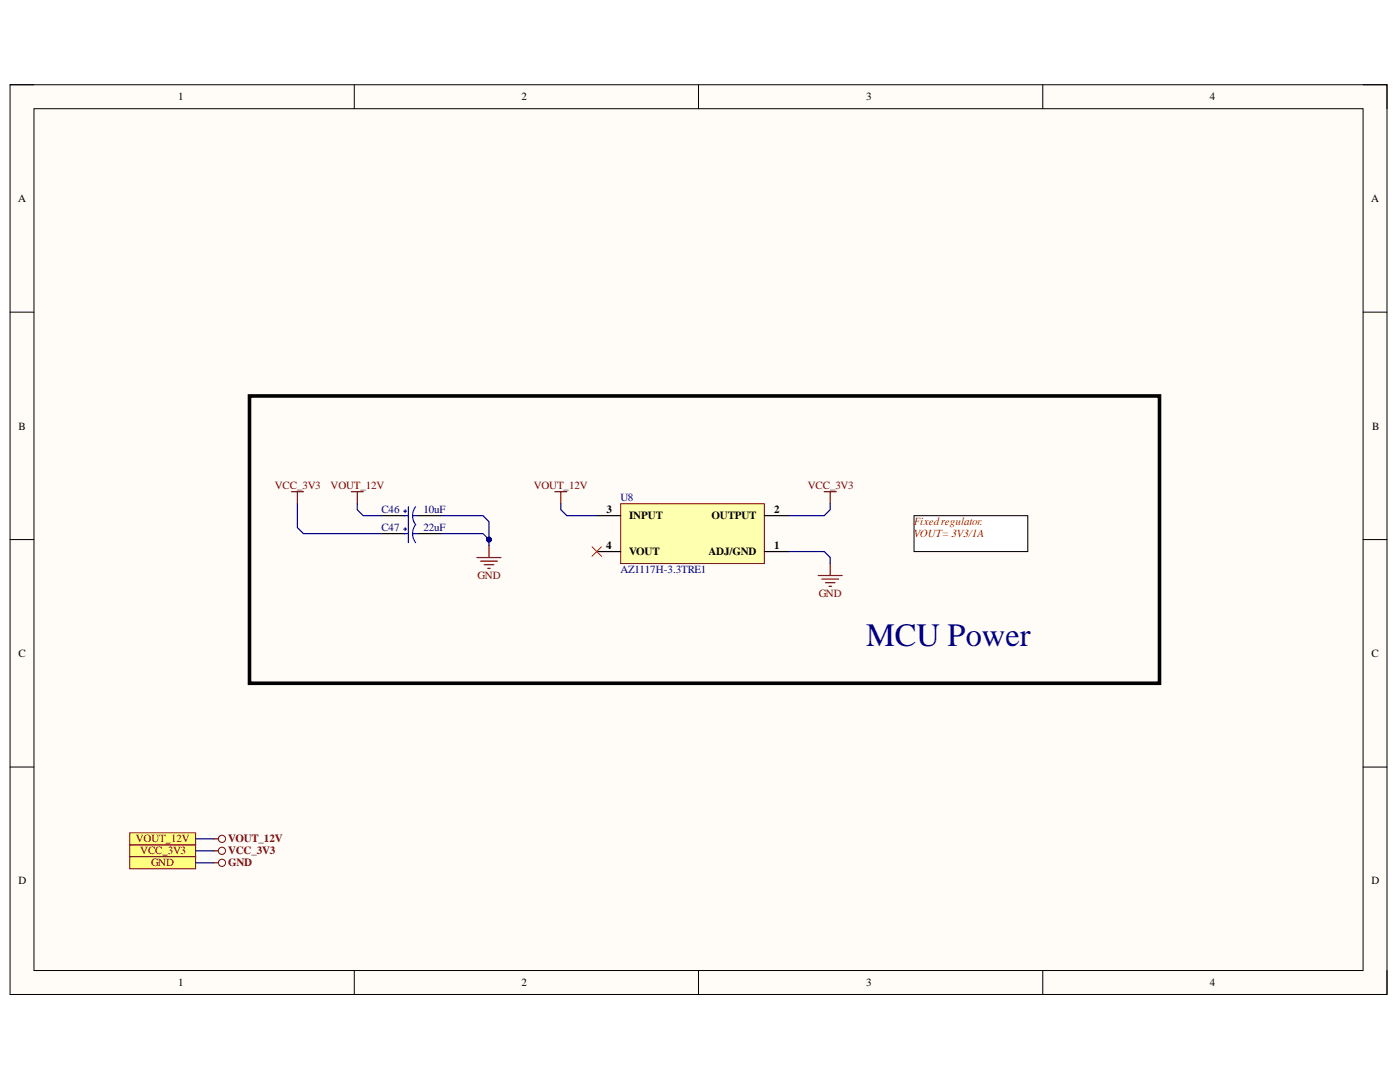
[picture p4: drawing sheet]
<svg xmlns="http://www.w3.org/2000/svg" width="279mm" height="216mm" viewBox="0 0 279 216" stroke-linecap="round" stroke-linejoin="round" font-family="sans-serif">
<path d="M2 16.9h274.8v181.5h-274.8z" fill-rule="evenodd" fill="#fffcf8"/>
<path d="M2 16.9h274.8v181.5h-274.8z" fill="none" stroke="#000" stroke-width=".2"/>
<path d="M6.8 21.7h265.2v172h-265.2z" fill-rule="evenodd" fill="#fffcf8"/>
<g fill="none" stroke="#000" stroke-width=".2">
<path d="M2 16.9h4.8M70.7 16.9v4.8M139.4 16.9v4.8M208.1 16.9v4.8M272 16.9h4.8v4.8M6.8 21.7h265.2v172h-265.2zM2 62.3h4.8M272 62.3h4.8M2 107.7h4.8M272 107.7h4.8M2 153.1h4.8M272 153.1h4.8"/>
<path d="M70.7 193.7v4.7M139.4 193.7v4.7M208.1 193.7v4.7M276.8 193.7v4.7"/>
</g>
<path d="M49.8 79h181.6v57.3h-181.6z" fill="none" stroke="#000" stroke-width=".72"/>
<path d="M123.9 100.5h28.6v12h-28.6z" fill-rule="evenodd" fill="#ffffb0"/>
<path d="M123.9 100.5h28.6v12h-28.6z" fill="none" stroke="#800000" stroke-width=".2"/>
<path d="M76.1 102.9h4.8M76.1 106.5h4.8M83.2 102.9h4.8M83.2 106.5h4.8M119.1 110.1h4.8M119.1 102.9h4.8M152.5 110.1h4.8M152.5 102.9h4.8" fill="none" stroke="#000" stroke-width=".24"/>
<g fill="none" stroke="#800000" stroke-width=".24">
<path d="M58.2 98.1h2.3M59.4 98.1v2.4M70.1 98.1h2.4M71.3 98.1v2.4M110.7 98.1h2.4M111.9 98.1v2.4M164.5 98.1h2.4M165.7 98.1v2.4M95.2 111.3h4.8M95.9 112h3.4M96.6 112.7h1.9M97.3 113.4h.5"/>
<path d="M97.6 108.9v2.4M163.3 114.8h4.8M164 115.6h3.4M164.7 116.3h1.9M165.4 117h.5M165.7 112.5v2.3"/>
</g>
<path d="M118.1 109.1l1.9 1.9M120 109.1l-1.9 1.9" fill="none" stroke="#f00" stroke-width=".2"/>
<path d="M80.6 105.6h.6M80.6 102h.6M80.6 106.5h.9M80.6 102.9h.9M80.9 101.7v.6M80.9 105.3v.6M81.5 101.1v7.2M82.3 106.5h.9M82.3 102.9h.9M82.9 101.1a2.97 2.97 0 0 0 0 3.6 2.98 2.98 0 0 0 0 3.6" fill="none" stroke="#00f" stroke-width=".24"/>
<path d="M182.4 102.9h22.7v7.2h-22.7z" fill-rule="evenodd" fill="#fff"/>
<path d="M182.4 102.9h22.7v7.2h-22.7z" fill="none" stroke="#000" stroke-width=".2"/>
<path d="M25.9 168.6h13.1v2.4h-13.1z" fill-rule="evenodd" fill="#ffff80"/>
<g fill="none" stroke="#800000" stroke-width=".2">
<path d="M25.9 168.6h13.1v2.4h-13.1z"/>
<circle cx="44.3" cy="169.8" r=".72"/>
</g>
<path d="M42.6 169.8h1" fill="none" stroke="#800000" stroke-width=".24"/>
<path d="M25.9 171h13.1v2.4h-13.1z" fill-rule="evenodd" fill="#ffff80"/>
<g fill="none" stroke="#800000" stroke-width=".2">
<path d="M25.9 171h13.1v2.4h-13.1z"/>
<circle cx="44.3" cy="172.2" r=".72"/>
</g>
<path d="M42.6 172.2h1" fill="none" stroke="#800000" stroke-width=".24"/>
<path d="M25.9 166.2h13.1v2.4h-13.1z" fill-rule="evenodd" fill="#ffff80"/>
<g fill="none" stroke="#800000" stroke-width=".2">
<path d="M25.9 166.2h13.1v2.4h-13.1z"/>
<circle cx="44.3" cy="167.4" r=".72"/>
</g>
<path d="M42.6 167.4h1" fill="none" stroke="#800000" stroke-width=".24"/>
<path d="M59.4 100.5v4.8l1.1 1.2h15.6M71.3 100.5v1.2l1.2 1.2h3.6M88 106.5h8.4l1.2 1.2v1.2M165.7 100.5v1.2l-1.2 1.2h-7.2M39 172.2h3.6M39 169.8h3.6M39 167.4h3.6" fill="none" stroke="#000080" stroke-width=".24"/>
<circle cx="97.6" cy="107.7" r=".48" fill="#000080"/>
<circle cx="97.6" cy="107.7" r=".48" fill="none" stroke="#000080" stroke-width=".2"/>
<path d="M88 102.9h8.4l1.2 1.2v3.6" fill="none" stroke="#000080" stroke-width=".24"/>
<circle cx="97.6" cy="107.7" r=".48" fill="#000080"/>
<circle cx="97.6" cy="107.7" r=".48" fill="none" stroke="#000080" stroke-width=".2"/>
<path d="M111.9 100.5v1.2l1.2 1.2h6M157.3 110.1h7.2l1.2 1.2v1.2" fill="none" stroke="#000080" stroke-width=".24"/>
<text font-size="6.5" fill="#000080" x="172.9" y="128.9">MCU Power</text>
<g font-size="2.2">
<text x="35.6" y="20">1</text>
<text x="104.1" y="20">2</text>
<text x="172.9" y="20">3</text>
<text x="241.5" y="20">4</text>
<text x="3.6" y="40.3">A</text>
<text x="273.6" y="40.3">A</text>
<text x="3.7" y="85.7">B</text>
<text x="273.8" y="85.7">B</text>
<text x="121.1" y="102.4">3</text>
<text x="125.5" y="103.6">INPUT</text>
<text x="142" y="103.6">OUTPUT</text>
<text x="154.5" y="102.4">2</text>
<text x="121" y="109.5">4</text>
<text x="125.5" y="110.8">VOUT</text>
<text x="141.4" y="110.8">ADJ/GND</text>
<text x="154.5" y="109.5">1</text>
<text x="3.7" y="131.1">C</text>
<text x="273.7" y="131.1">C</text>
<text x="3.7" y="176.4">D</text>
<text x="273.7" y="176.4">D</text>
<text x="35.6" y="196.8">1</text>
<text x="104.1" y="196.8">2</text>
<text x="172.9" y="196.8">3</text>
<text x="241.5" y="196.8">4</text>
</g>
<g font-size="2.2" fill="#800000">
<text x="54.8" y="97.6">VCC_3V3</text>
<text x="66" y="97.6">VOUT_12V</text>
<text x="106.5" y="97.6">VOUT_12V</text>
<text x="161.2" y="97.6">VCC_3V3</text>
<text x="95.3" y="115.5">GND</text>
<text x="163.4" y="119.2">GND</text>
<text x="27.1" y="168">VOUT_12V</text>
<text x="28" y="170.5">VCC_3V3</text>
<text x="30.2" y="172.9">GND</text>
<text x="45.5" y="170.5">VCC_3V3</text>
<text x="45.5" y="172.9">GND</text>
<text x="45.5" y="168">VOUT_12V</text>
</g>
<g font-size="2.2" fill="#000080">
<text x="123.9" y="100">U8</text>
<text x="76.1" y="106">C47</text>
<text x="76.1" y="102.4">C46</text>
<text x="84.5" y="106">22uF</text>
<text x="84.5" y="102.4">10uF</text>
<text x="123.9" y="114.3">AZ1117H-3.3TRE1</text>
</g>
<g font-size="2.2" fill="#f00">
<text x="182.4" y="104.8">Fixedregulator.</text>
<text x="182.4" y="107.2">VOUT= 3V3/1A</text>
</g>
</svg>
